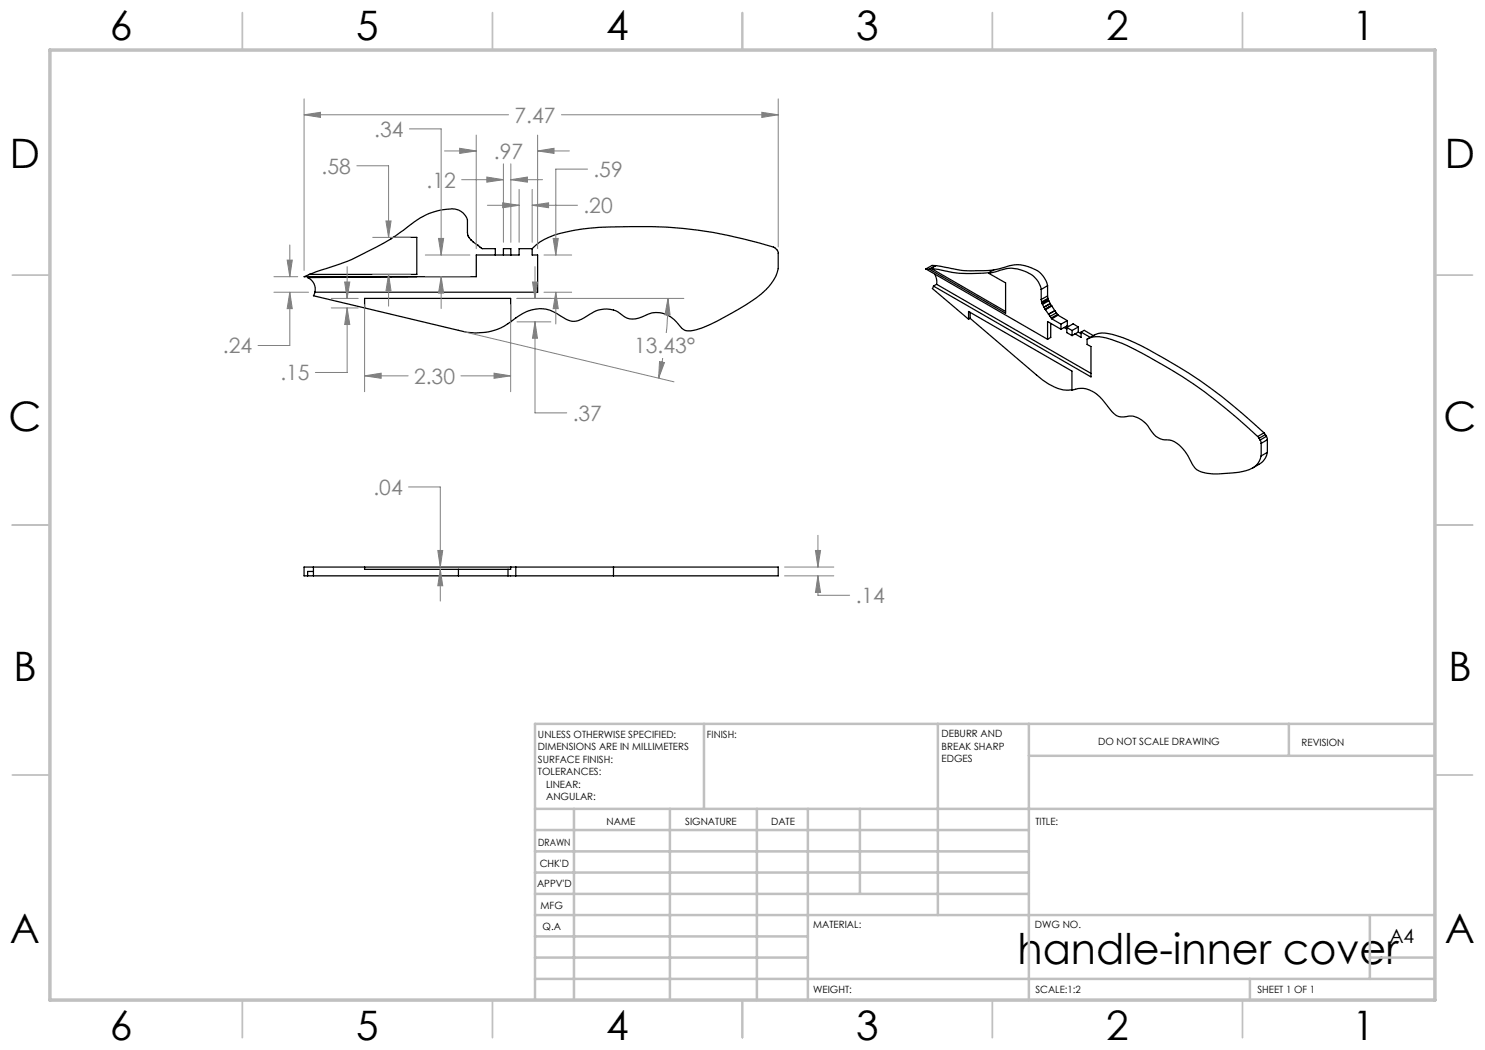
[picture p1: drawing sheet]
<svg xmlns="http://www.w3.org/2000/svg" width="297mm" height="210mm" viewBox="0 0 297 210" stroke-linecap="round" stroke-linejoin="round" font-family="sans-serif">
<g fill="none" stroke="#000" stroke-width=".25">
<path d="M63 58.4l-.3 .8 10.2 2.4M78.6 47.5l2.1-1.5a15.2 15.2 0 0 1 9.7-4.2 3.2 3.2 0 0 1 3.1 2.2v2.5a3 3 0 0 0 1.2 1.9l.8 .7M78.6 47.5a54.4 54.4 0 0 1-13.7 6.3l-3.1 1.1M78.6 47.5h4.8v7.4h-21.6M83.4 55.3l-21.9 .2a2.5 2.5 0 0 1 1.5 2.9M93.7 47.3h.1M95.5 49.1h.1M95.5 49.1l.9 .6h2.7v1.3M100.7 51v-1.3h1.5v1.3M106.4 49.7a12 12 0 0 1 6.9-3.3l1.5-.3a97.1 97.1 0 0 1 18.6-.7 82.3 82.3 0 0 1 21.6 4.2l.6 .8v3.3a10.1 10.1 0 0 1-4.3 5.8 57 57 0 0 1-12 6.4 2.69 2.69 0 0 1-3.3-.7 5.3 5.3 0 0 0-7.6-1.8 3.6 3.6 0 0 1-4.4-.7 5.4 5.4 0 0 0-6.4 .4 4 4 0 0 1-4.1 .9l-1.4-.8a6.7 6.7 0 0 0-8.2-.1l-1.8 1.3M106.4 49.7h-2.6v1.3h-8.5v4.3h-34.5l1-.4M106.4 49.7v1.3h1.1v7.4h-44.5"/>
<path d="M185.2 53.8l24.3 14.1M185.2 53.8l.6 .1M185.8 53.9h.1M185.9 53.9l15.2 8.7v-6l-3.3-1.9M186.2 53.7l2.5 .4a23.8 23.8 0 0 0 9.1 .4M186.2 53.7l14.9 8.6M186.2 53.7l-.3 .2M186.7 57.2l31.5 18.2v-6.1l-.8-.4v-1.1a5.6 5.6 0 0 1 4.9 .1 61.9 61.9 0 0 1 12 6.1 102 102 0 0 1 17.2 13.3M186.7 57.2l-.2 .5 7.2 6.1M187 54.8l.4 1.4-.1 .7M187.1 53.1l-1.3 .8M187.1 53.1h.1"/>
<path d="M187.1 53.1h-.7l-1.2 .7M187.1 53.1l2.5 .4a24.4 24.4 0 0 0 9.1 .5M187.1 53.1l-.9 .6M187.3 56.9l30.9 17.8M187.3 56.9l-.6 .3M197.8 54.7l1.4-.4a6.9 6.9 0 0 1 8.5 2.1l.5 1.5M197.8 54.5h.3l-.3 .2M198.7 54l1.8-.4a7.1 7.1 0 0 1 8.1 1.6l.6 1 .3 .9M198.7 54l-.9 .5M208.2 57.9v2M208.2 59.9l.1 .5M209.5 57.1v2.1"/>
<path d="M209.5 57.1l-1.3 .8M209.5 59.2l-1.3 .7M209.5 59.2l.1 .5M209.6 59.7l-1.3 .7M209.6 59.7l.1 .2M209.7 59.9l-1.3 .7M209.7 59.9l-1.3 .8M209.7 59.9l.1 .3M209.7 59.9h.1M72.9 61.6l18.8 4.5a11.6 11.6 0 0 0 10.4-1.7M72.9 61.6v-1.9h29.2v4.7M193.7 63.8v-1.5l20.7 11.9v3.8a5.4 5.4 0 0 1 6.5 2.5 7.7 7.7 0 0 0 2.8 2.8l1.1 .1a4.2 4.2 0 0 1 4.8 1.8 4.7 4.7 0 0 0 3.3 2.8 4.5 4.5 0 0 1 4.2 2.4l.4 .6a6.6 6.6 0 0 0 2 3 8.2 8.2 0 0 0 5.2 .7 12.1 12.1 0 0 0 6.2-1.3 3.6 3.6 0 0 0 1.3-2.2"/>
<path d="M194 63.7l13.3 11.3a10.1 10.1 0 0 0 6 3l1.1-.1M194 62.5v1.2M194 63.7l-.3 .1M208.3 60.4l.1 .2M208.4 60.6v.1M208.4 60.7l.1 .2M208.5 60.9l.3 .5M208.8 61.4v.1M208.8 61.5l.2 .3M209 61.8l.1 .1M209.1 61.9h.1M209.1 61.9l.6 .9"/>
<path d="M209.7 62.8v.1M209.7 62.9l.3 .4M209.8 60.2l-1.3 .7M209.8 60.2l.2 .5M210 63.3l.3 .3M210 60.7l-1.2 .7M210 60.7l-1.2 .8M210 60.7l.3 .4M210 60.7h.1M210.1 64.7v2.8l-.6 .4M210.3 63.6l.1 .2M210.3 61.1l-1.3 .7"/>
<path d="M210.3 61.1l.1 .1M210.3 61.1l-1.2 .8M210.4 63.8l1.8 1M210.4 61.2l-1.3 .7M210.4 61.2l.6 .9M211 62.1l-1.3 .7M211 62.1v.1M211 62.2l-1.3 .7M211 62.2l.3 .4M211.3 62.6l-1.3 .7M211.3 62.6l.2 .3M211.5 62.9l-1.2 .7"/>
<path d="M211.5 62.9l.1 .1M211.6 63l-1.2 .8M211.6 63l1.9 1.1M212.2 64.8v1.1M212.2 65.9l-2.7-1.6v3.6M212.8 65.5l.6 .3M213.4 65.5v1l1 .6M213.4 65.5l1 .6M213.5 64.1l-1.3 .7M213.5 65.1l-1.3 .8M213.5 64.1v1M213.5 65.1l.2 .2"/>
<path d="M214.4 66.1v1M215 66.8l-.6 .3M215.7 66.4l-.7 .4M215.7 65.4l-1.3 .7M215.7 65.4v1M215.7 65.4l-1.1-.6-1.2 .7M215.7 66.4l.5 .3M216.2 66.4v1.1l-1.2-.7M216.2 66.4l1.9 1.1M216.2 66.4l.7-.3 1.8 1M218.8 67.1a4.5 4.5 0 0 1 3.7-.2 41.1 41.1 0 0 1 10.3 4.7 98.9 98.9 0 0 1 20 15M218.8 67l-1.2 .8"/>
<path d="M251.5 87.3l.3 .4M251.8 87.7l.2 .3M252 88l.2 .7M252.2 88.7v2.5M252.8 86.6l.3 .3M252.8 86.6l-1.3 .7M253.1 86.9l-1.3 .8M253.1 86.9l.2 .4M253.3 87.3l.2 .6M253.3 87.3l-1.3 .7M253.5 90.5a3.4 3.4 0 0 1-1.7 2.4l-1.3 .7M253.5 87.9l-1.3 .8"/>
<path d="M253.5 90.5l-1.3 .7M253.5 87.9v2.6M61.5 115.2h1.2M62.7 114.3h-1.2v.9M62.7 113.4v1.8M62.7 115.2h29M72.9 113.4v.5h18.8M91.7 113.9h9.9M91.7 115.2h9.9M91.7 113.9v1.3M101.6 113.9v1.3M101.6 115.2h1.6"/>
<path d="M102.1 113.4v.5h-.5M103.2 113.4v1.8M103.2 113.4h19.5M103.2 115.2h19.5M103.2 113.4h-42.4v1.8h.7M122.7 113.4v1.8M122.7 113.4h32.9v1.8h-32.9"/>
</g>
<g fill="none" stroke="#808080" stroke-width=".2">
<path d="M60.8 19.8v34.3M155.6 19.8v29.6M60.8 23l3.3-.5v1zM60.8 23h40.9M71.4 33.2h6.3v14.3M81.9 25.8h6.3v25.2M88.9 30.2h6.3M91.9 29.7l3.3 .5-3.3 .5zM92.3 35.9h8.4M95.2 27v22.7M97.4 35.4l3.3 .5-3.3 .5zM100.7 32.8v15.7"/>
<path d="M102.2 35.9l3.3-.5v1zM102.2 32.8v15.7M102.2 35.9h6.3M103.8 37.9v10.6M106.4 37.9v10.6M107.5 30.2l3.3-.5v1zM107.5 27v22.7M107.5 30.2h6.4M112.3 23h43.3M117.5 33.8h-6.3v17.2M152.4 22.5l3.2 .5-3.2 .5zM54.8 55.3h4.7"/>
<path d="M54.8 58.4h6.9M57.4 52h1.1l-.5 3.3zM58 58.4l.5 3.3h-1.1zM58 58.4v10.7h-6.4M58 49v6.3M66.3 59.7h5.3M68.9 56.4h1.1l-.6 3.3zM69.4 53.3v6.4M74.5 47.5h7.6M74.5 54.9h7.6M77.2 44.2h1l-.5 3.3zM77.7 54.9l.5 3.3h-1z"/>
<path d="M77.7 54.9v6.3M85.1 55.3h8.9M85.1 51h8.9M87.7 47.7h1l-.5 3.3zM88.2 55.3l.5 3.3h-1zM88.2 55.3v6.4M97.5 41.1h6.3M100.5 40.6l3.3 .5-3.3 .4zM103.4 59.7h33.4M106.4 41.1l3.3-.5v.9zM106.4 41.1h9.1M106.5 56.4h1l-.5 3.3z"/>
<path d="M107 53.3v6.4M108.8 58.4h5.5M108.8 51h5.5M110.6 47.7h1.1l-.5 3.3zM111.2 58.4l.5 3.3h-1.1zM111.2 58.4v6.4M133.6 59.7l.4 3.3h-1zM133.6 59.7l-.1 3.4-.3 3.5M66.3 61.6h5.3M69.4 61.6l.6 3.3h-1.1zM69.4 61.6v12.9h-6.3M72.9 75.2l3.3-.6v1.1z"/>
<path d="M72.9 61v17.3M72.9 75.2h8.7M92.2 75.2h9.9M92.9 66.4l41.9 10M98.8 74.6l3.3 .6-3.3 .5zM102.1 61v17.3M103.4 64.4h6.8M107 64.4l.5 3.3h-1zM107 64.4v18.2h6.3M131.9 72.3l1 .2-1.2 3.1zM132.5 71.6l-.8 4M81.7 97.4h6.4v16"/>
<path d="M87.6 110.1h.9l-.4 3.3zM88.1 113.9l.4 3.2h-.9zM88.1 113.9v6.3M156.9 113.4h9.9M156.9 115.2h9.9M163.1 110.1h1l-.5 3.3zM163.6 115.2l.5 3.3h-1zM163.6 115.2v3.9h6.3M163.6 107.1v6.3"/>
</g>
<g fill="none" stroke="#c0c0c0" stroke-width=".35">
<path d="M48.5 2.5v7.5M98.5 2.5v7.5M148.5 2.5v7.5M198.5 2.5v7.5M248.5 2.5v7.5M2.5 55h7.5M287 55h7.5M2.5 105h7.5M287 105h7.5M2.5 155h7.5M287 155h7.5M48.5 200v7.5"/>
<path d="M98.5 200v7.5M148.5 200v7.5M198.5 200v7.5M248.5 200v7.5"/>
</g>
<g fill="none" stroke="#c0c0c0" stroke-width=".5">
<path d="M140.8 144.8v17M187.6 144.8v38.2M205.8 144.8v55.2M205.8 151.2h81.2M257.8 144.8v6.4M287 144.8h-180v55.2M107 161.8h180M107 178.8h98.8M107 174.5h98.8M107 170.3h98.8M107 166h98.8M114.8 161.8v38.2"/>
<path d="M134 161.8v38.2M151.4 161.8v38.2M161.6 161.8v38.2M172 161.8v17M107 195.8h180M107 191.5h54.6M107 187.3h54.6M107 183h180M250 195.8v4.2M274 191.5h13M274 183v12.8"/>
</g>
<path d="M10 10h277v190h-277z" fill="none" stroke="#c0c0c0" stroke-width=".7"/>
<path d="M60.8 23l3.3-.5v1zM152.4 22.5l3.2 .5-3.2 .5zM57.4 52h1.1l-.5 3.3zM58 58.4l.5 3.3h-1.1zM110.6 47.7h1.1l-.5 3.3zM111.2 58.4l.5 3.3h-1.1zM107.5 30.2l3.3-.5v1zM91.9 29.7l3.3 .5-3.3 .5zM102.2 35.9l3.3-.5v1zM97.4 35.4l3.3 .5-3.3 .5zM106.4 41.1l3.3-.5v.9zM100.5 40.6l3.3 .5-3.3 .4zM77.2 44.2h1l-.5 3.3zM77.7 54.9l.5 3.3h-1zM72.9 75.2l3.3-.6v1.1zM98.8 74.6l3.3 .6-3.3 .5zM106.5 56.4h1l-.5 3.3zM107 64.4l.5 3.3h-1zM69.4 61.6l.6 3.3h-1.1zM68.9 56.4h1.1l-.6 3.3zM88.2 55.3l.5 3.3h-1zM87.7 47.7h1l-.5 3.3zM131.9 72.3l1 .2-1.2 3.1zM133.6 59.7l.4 3.3h-1zM163.1 110.1h1l-.5 3.3zM163.6 115.2l.5 3.3h-1zM87.6 110.1h.9l-.4 3.3zM88.1 113.9l.4 3.2h-.9z" fill="#808080"/>
<text font-size="8.5" x="203.5" y="192.7">handle-inner cover</text>
<g font-size="8.1">
<text x="22" y="8">6</text>
<text x="71.2" y="8">5</text>
<text x="121.2" y="8">4</text>
<text x="171.3" y="8">3</text>
<text x="221.3" y="8">2</text>
<text x="270.5" y="8">1</text>
<text x="2" y="33.6">D</text>
<text x="289" y="33.6">D</text>
<text x="1.7" y="86.1">C</text>
<text x="288.7" y="86.1">C</text>
<text x="2.7" y="136.1">B</text>
<text x="289.7" y="136.1">B</text>
<text x="2" y="188.6">A</text>
<text x="289" y="188.6">A</text>
<text x="22" y="208">6</text>
<text x="71.2" y="208">5</text>
<text x="121.2" y="208">4</text>
<text x="171.3" y="208">3</text>
<text x="221.3" y="208">2</text>
<text x="270.5" y="208">1</text>
</g>
<g font-size="4.2" fill="#808080">
<text x="74.8" y="27.4">.34</text>
<text x="102.9" y="24.5">7.47</text>
<text x="64.3" y="34.7">.58</text>
<text x="98.8" y="31.8">.97</text>
<text x="118.7" y="35.4">.59</text>
<text x="85.3" y="37.5">.12</text>
<text x="116.7" y="42.6">.20</text>
<text x="44.6" y="70.7">.24</text>
<text x="126.8" y="70.7">13.43°</text>
<text x="56.1" y="76.1">.15</text>
<text x="82.8" y="76.7">2.30</text>
<text x="114.5" y="84.2">.37</text>
<text x="74.7" y="99">.04</text>
<text x="171.1" y="120.6">.14</text>
</g>
<text font-size="3.9" x="277.9" y="188.5">A4</text>
<g font-size="2">
<text x="107.6" y="147.6">UNLESS OTHERWISE SPECIFIED:</text>
<text x="141.4" y="147.6">FINISH:</text>
<text x="188.3" y="147.5">DEBURR AND</text>
<text x="188.3" y="150">BREAK SHARP</text>
<text x="219.6" y="149">DO NOT SCALE DRAWING</text>
<text x="260.3" y="149.2">REVISION</text>
<text x="107.6" y="150.1">DIMENSIONS ARE IN MILLIMETERS</text>
<text x="107.6" y="152.6">SURFACE FINISH:</text>
<text x="107.6" y="155.1">TOLERANCES:</text>
<text x="188.3" y="152.5">EDGES</text>
<text x="109.2" y="157.6">LINEAR:</text>
<text x="109.2" y="160.1">ANGULAR:</text>
<text x="121.3" y="165">NAME</text>
<text x="137" y="164.9">SIGNATURE</text>
<text x="154.2" y="164.9">DATE</text>
<text x="207.1" y="164.9">TITLE:</text>
<text x="107.6" y="169.1">DRAWN</text>
<text x="107.9" y="173.3">CHK'D</text>
<text x="107.4" y="177.4">APPV'D</text>
<text x="108.1" y="181.8">MFG</text>
<text x="108.5" y="186">Q.A</text>
<text x="162.6" y="185.5">MATERIAL:</text>
<text x="207" y="185.5">DWG NO.</text>
<text x="162.6" y="198.5">WEIGHT:</text>
<text x="207.1" y="198.6">SCALE:1:2</text>
<text x="251.5" y="198.6">SHEET 1 OF 1</text>
</g>
</svg>
